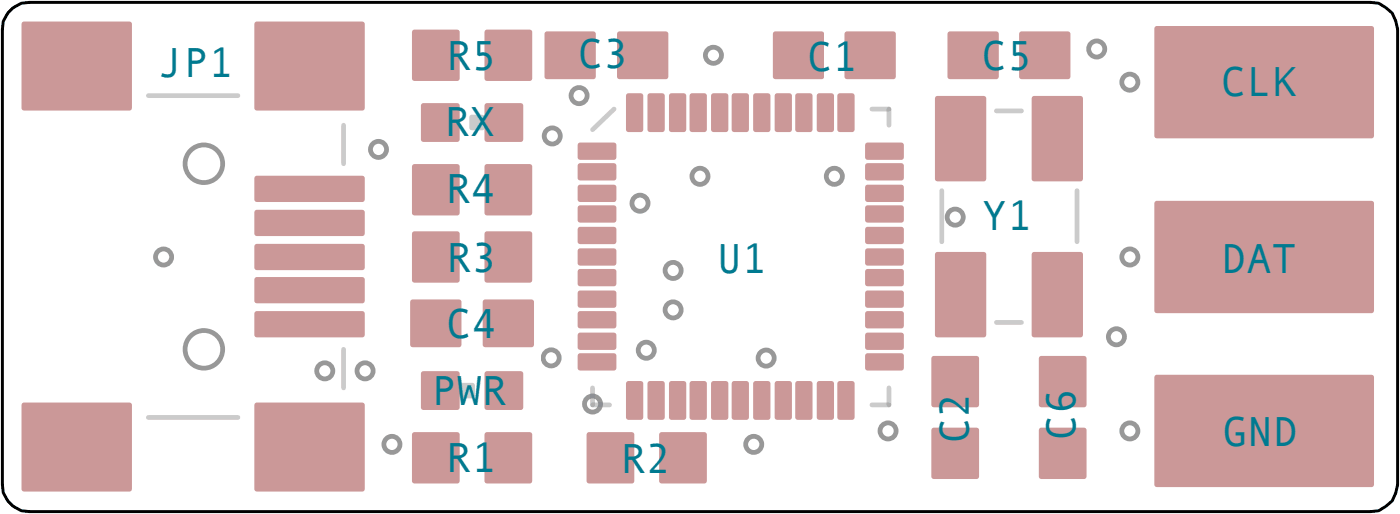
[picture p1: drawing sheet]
<svg xmlns="http://www.w3.org/2000/svg" width="94mm" height="35mm" viewBox="0 0 94 35" stroke-linecap="round" stroke-linejoin="round" font-family="sans-serif">
<g fill="#800000" stroke="#800000" stroke-width=".32">
<path d="M39 9.7h2.3v.9h-2.3z"/>
<path d="M39 11.1h2.3v.9h-2.3z"/>
<path d="M39 12.6h2.3v.8h-2.3z"/>
<path d="M39 13.9h2.3v.9h-2.3z"/>
<path d="M39 15.4h2.3v.8h-2.3z"/>
<path d="M39 16.8h2.3v.9h-2.3z"/>
<path d="M39 18.2h2.3v.9h-2.3z"/>
<path d="M39 19.7h2.3v.8h-2.3z"/>
<path d="M39 21h2.3v.9h-2.3z"/>
<path d="M39 22.5h2.3v.8h-2.3z"/>
<path d="M39 23.9h2.3v.8h-2.3z"/>
<path d="M42.2 25.7h.9v2.3h-.9z"/>
<path d="M43.7 25.7h.8v2.3h-.8z"/>
<path d="M45.1 25.7h.9v2.3h-.9z"/>
<path d="M46.5 25.7h.8v2.3h-.8z"/>
<path d="M47.9 25.7h.9v2.3h-.9z"/>
<path d="M49.3 25.7h.9v2.3h-.9z"/>
<path d="M50.8 25.7h.8v2.3h-.8z"/>
<path d="M52.2 25.7h.9v2.3h-.9z"/>
<path d="M53.6 25.7h.8v2.3h-.8z"/>
<path d="M55 25.7h.9v2.3h-.9z"/>
<path d="M56.4 25.7h.9v2.3h-.9z"/>
<path d="M58.3 23.9h2.3v.8h-2.3z"/>
<path d="M58.3 22.5h2.3v.8h-2.3z"/>
<path d="M58.3 21h2.3v.9h-2.3z"/>
<path d="M58.3 19.7h2.3v.8h-2.3z"/>
<path d="M58.3 18.2h2.3v.9h-2.3z"/>
<path d="M58.3 16.8h2.3v.9h-2.3z"/>
<path d="M58.3 15.4h2.3v.8h-2.3z"/>
<path d="M58.3 13.9h2.3v.9h-2.3z"/>
<path d="M58.3 12.6h2.3v.8h-2.3z"/>
<path d="M58.3 11.1h2.3v.9h-2.3z"/>
<path d="M58.3 9.7h2.3v.9h-2.3z"/>
<path d="M56.4 6.4h.9v2.3h-.9z"/>
<path d="M55 6.4h.9v2.3h-.9z"/>
<path d="M53.6 6.4h.8v2.3h-.8z"/>
<path d="M52.2 6.4h.9v2.3h-.9z"/>
<path d="M50.8 6.4h.8v2.3h-.8z"/>
<path d="M49.3 6.4h.9v2.3h-.9z"/>
<path d="M47.9 6.4h.9v2.3h-.9z"/>
<path d="M46.5 6.4h.8v2.3h-.8z"/>
<path d="M45.1 6.4h.9v2.3h-.9z"/>
<path d="M43.7 6.4h.8v2.3h-.8z"/>
<path d="M42.2 6.4h.9v2.3h-.9z"/>
<path d="M17.3 16.5h7.1v1.5h-7.1z"/>
<path d="M17.3 14.2h7.1v1.5h-7.1z"/>
<path d="M17.3 21h7.1v1.5h-7.1z"/>
<path d="M17.3 18.8h7.1v1.4h-7.1z"/>
<path d="M1.6 27.2h7.1v5.6h-7.1z"/>
<path d="M1.6 1.6h7.1v5.7h-7.1z"/>
<path d="M17.3 27.2h7.1v5.6h-7.1z"/>
<path d="M17.3 1.6h7.1v5.7h-7.1z"/>
<path d="M17.3 12h7.1v1.4h-7.1z"/>
<path d="M39.6 29.2h2.9v3.1h-2.9z"/>
<path d="M44.5 29.2h2.8v3.1h-2.8z"/>
<path d="M69.5 17.1h3.1v5.4h-3.1z"/>
<path d="M63 6.6h3.1v5.4h-3.1z"/>
<path d="M63 17.1h3.1v5.4h-3.1z"/>
<path d="M69.5 6.6h3.1v5.4h-3.1z"/>
<path d="M68.6 2.3h3.2v2.9h-3.2z"/>
<path d="M63.8 2.3h3.2v2.9h-3.2z"/>
<path d="M70 28.9h2.9v3.1h-2.9z"/>
<path d="M70 24.1h2.9v3.1h-2.9z"/>
<path d="M27.7 20.3h3.2v2.8h-3.2z"/>
<path d="M32.6 20.3h3.1v2.8h-3.1z"/>
<path d="M32.7 15.7h2.9v3.1h-2.9z"/>
<path d="M27.8 15.7h2.9v3.1h-2.9z"/>
<path d="M32.7 11.2h2.9v3.1h-2.9z"/>
<path d="M27.8 11.2h2.9v3.1h-2.9z"/>
<path d="M28.4 25.1h2.3v2.3h-2.3z"/>
<path d="M32.7 25.1h2.3v2.3h-2.3z"/>
<path d="M32.7 29.2h2.9v3.1h-2.9z"/>
<path d="M27.8 29.2h2.9v3.1h-2.9z"/>
<path d="M52.1 2.3h3.1v2.9h-3.1z"/>
<path d="M56.9 2.3h3.1v2.9h-3.1z"/>
<path d="M62.7 28.9h2.9v3.1h-2.9z"/>
<path d="M62.7 24.1h2.9v3.1h-2.9z"/>
<path d="M41.6 2.3h3.2v2.9h-3.2z"/>
<path d="M36.7 2.3h3.2v2.9h-3.2z"/>
<path d="M32.7 7.1h2.3v2.3h-2.3z"/>
<path d="M28.4 7.1h2.3v2.3h-2.3z"/>
<path d="M32.7 2.1h2.9v3.2h-2.9z"/>
<path d="M27.8 2.1h2.9v3.2h-2.9z"/>
<path d="M77.7 25.3h14.5v7.2h-14.5z"/>
<path d="M77.7 13.6h14.5v7.3h-14.5z"/>
<path d="M77.7 1.9h14.5v7.2h-14.5z"/>
</g>
<g fill="#fff" stroke="#000" stroke-width=".32">
<circle cx="25.4" cy="10" r=".54"/>
<circle cx="38.9" cy="6.4" r=".54"/>
<circle cx="26.3" cy="29.8" r=".54"/>
<circle cx="11" cy="17.3" r=".54"/>
<circle cx="39.8" cy="27.1" r=".54"/>
<circle cx="50.7" cy="29.8" r=".54"/>
<circle cx="64.2" cy="14.6" r=".54"/>
<circle cx="75" cy="22.6" r=".54"/>
<circle cx="59.7" cy="28.9" r=".54"/>
<circle cx="21.8" cy="24.9" r=".54"/>
<circle cx="24.5" cy="24.9" r=".54"/>
<circle cx="43" cy="13.6" r=".54"/>
<circle cx="51.5" cy="24" r=".54"/>
<circle cx="75.9" cy="28.9" r=".54"/>
<circle cx="73.7" cy="3.3" r=".54"/>
<circle cx="47.9" cy="3.7" r=".54"/>
<circle cx="56.1" cy="11.8" r=".54"/>
<circle cx="47" cy="11.8" r=".54"/>
<circle cx="37.1" cy="9.1" r=".54"/>
<circle cx="45.2" cy="18.2" r=".54"/>
<circle cx="43.4" cy="23.5" r=".54"/>
<circle cx="75.9" cy="17.3" r=".54"/>
<circle cx="45.2" cy="20.8" r=".54"/>
<circle cx="75.9" cy="5.5" r=".54"/>
<circle cx="37" cy="24" r=".54"/>
</g>
<path d="M10 6.4h6M23.1 8.4v2.6M41.3 7.3l-1.5 1.4M58.6 7.3h1.1v1.1M63.3 12.8v3.4M67 7.4h1.6M72.4 12.8v3.4M10 28h6M23.1 23.5v2.5M39.8 26v1.2h1.2M59.7 26v1.2h-1.1M67 21.6h1.6" fill="none" stroke="#808080" stroke-width=".32"/>
<g fill="#808080" stroke="#808080" stroke-width=".32">
<path d="M31 25.9h.8v.7h-.8z"/>
<path d="M31.7 7.9h.7v.7h-.7z"/>
</g>
<path d="M.5 .9l.4-.4 .5-.3h.6h90.1a1.9 1.9 0 0 1 1.8 1.8v30.5a1.81 1.81 0 0 1-1.8 1.8h-90.1a1.81 1.81 0 0 1-1.8-1.8v-30.5v-.6z" fill="none" stroke="#000" stroke-width=".2"/>
<g fill="none" stroke="#000" stroke-width=".32">
<circle cx="13.7" cy="11" r="1.26"/>
<circle cx="13.7" cy="23.5" r="1.26"/>
</g>
<g font-size="2.8" fill="#007a90">
<text x="10.6" y="5.2">JP1</text>
<text x="30" y="4.7">R5</text>
<text x="38.9" y="4.6">C3</text>
<text x="54.3" y="4.7">C1</text>
<text x="66" y="4.7">C5</text>
<text x="29.9" y="9.1">RX</text>
<text x="82.1" y="6.4">CLK</text>
<text x="29.9" y="13.6">R4</text>
<text x="66" y="15.4">Y1</text>
<text x="30" y="22.7">C4</text>
<text x="30" y="18.2">R3</text>
<text x="48.2" y="18.3">U1</text>
<text x="82.1" y="18.3">DAT</text>
<text x="29" y="27.2">PWR</text>
<text x="65.1" y="29.7" transform="rotate(-90 65.1 29.7)">C2</text>
<text x="72.3" y="29.5" transform="rotate(-90 72.3 29.5)">C6</text>
<text x="82.1" y="30">GND</text>
<text x="30" y="31.7">R1</text>
<text x="41.7" y="31.7">R2</text>
</g>
</svg>
